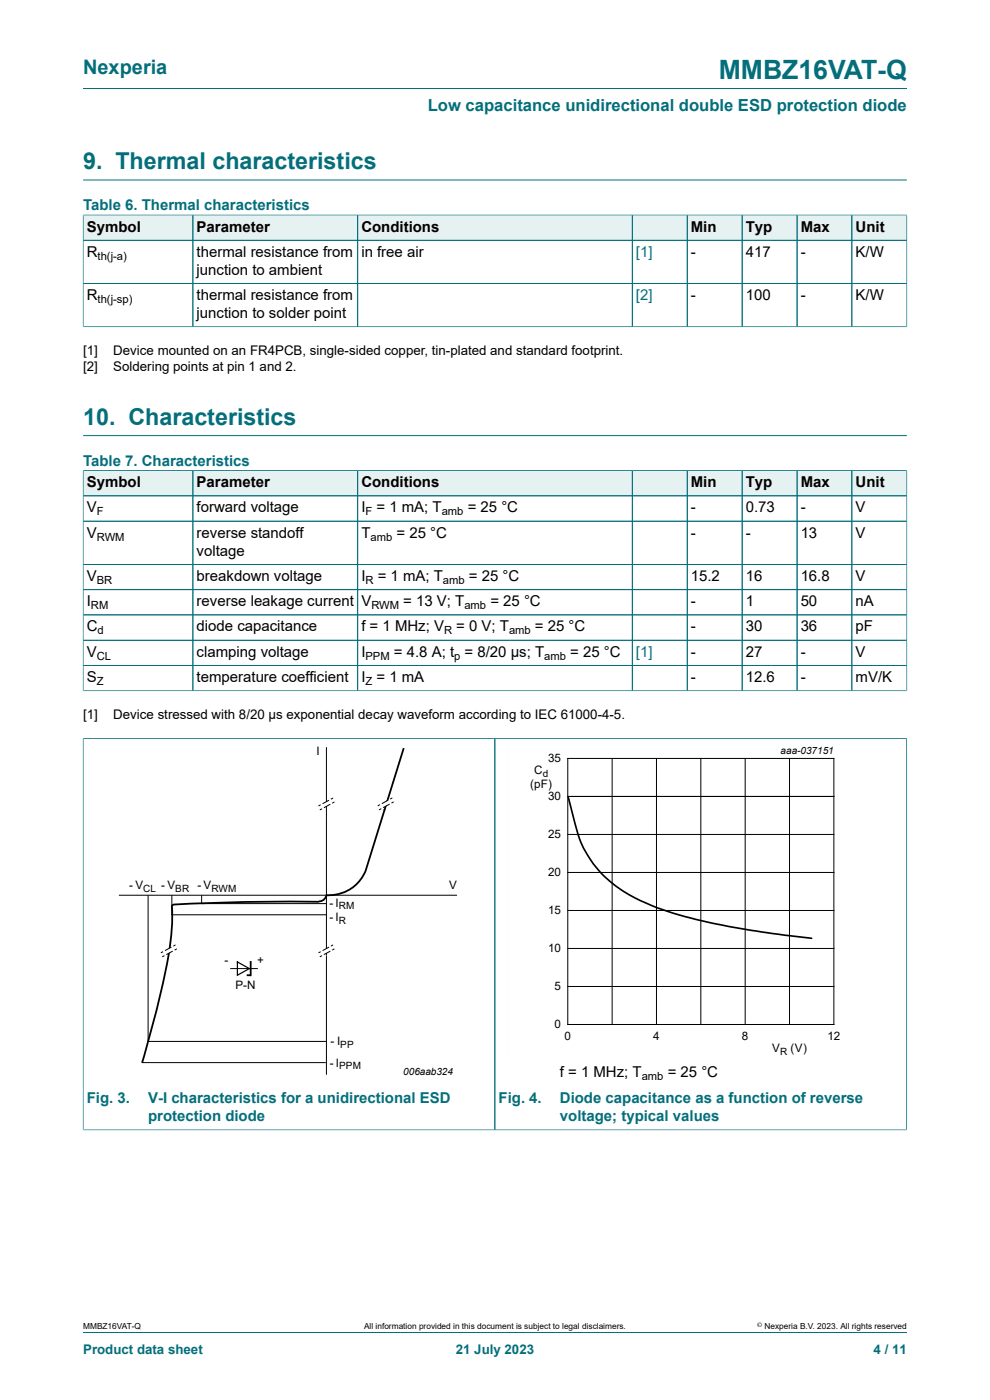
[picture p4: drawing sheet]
<svg xmlns="http://www.w3.org/2000/svg" width="210mm" height="297mm" viewBox="0 0 210 297" stroke-linecap="round" stroke-linejoin="round" font-family="sans-serif">
<path d="M17.6 18.8h174.8M17.6 38.2h174.8" fill="none" stroke="#036f7b" stroke-width=".21"/>
<path d="M17.7 45.7h23.2v5.2h-23.2z" fill="#e6f1f2"/>
<path d="M17.6 45.5v5.5h23.3v-5.4h-23.3" fill="none" stroke="#036f7b" stroke-width=".21"/>
<path d="M41 45.7h34.8v5.2h-34.8z" fill="#e6f1f2"/>
<path d="M40.9 45.6h35v5.4h-35z" fill="none" stroke="#036f7b" stroke-width=".21"/>
<path d="M75.9 45.7h58.1v5.2h-58.1z" fill="#e6f1f2"/>
<path d="M75.9 45.6h58.2v5.4h-58.2z" fill="none" stroke="#036f7b" stroke-width=".21"/>
<path d="M134.2 45.7h11.5v5.2h-11.5z" fill="#e6f1f2"/>
<path d="M134.1 45.6h11.7v5.4h-11.7z" fill="none" stroke="#036f7b" stroke-width=".21"/>
<path d="M145.8 45.7h11.5v5.2h-11.5z" fill="#e6f1f2"/>
<path d="M145.8 45.6h11.6v5.4h-11.6z" fill="none" stroke="#036f7b" stroke-width=".21"/>
<path d="M157.5 45.7h11.5v5.2h-11.5z" fill="#e6f1f2"/>
<path d="M157.4 45.6h11.7v5.4h-11.7z" fill="none" stroke="#036f7b" stroke-width=".21"/>
<path d="M169.1 45.7h11.5v5.2h-11.5z" fill="#e6f1f2"/>
<path d="M169.1 45.6h11.6v5.4h-11.6z" fill="none" stroke="#036f7b" stroke-width=".21"/>
<path d="M180.8 45.7h11.5v5.2h-11.5z" fill="#e6f1f2"/>
<g fill="none" stroke="#036f7b" stroke-width=".21">
<path d="M17.6 51h174.8M17.6 45.7v23.7M17.7 45.6h174.7M40.9 45.7v23.6M75.9 45.7v23.6M134.1 45.7v23.6M145.8 45.7v23.6M157.4 45.7v23.6M169.1 45.7v23.6M180.7 45.6v23.7M192.4 45.5v23.9M17.6 69.3h174.8"/>
<path d="M17.6 60.1h174.8M17.6 92.4h174.8"/>
</g>
<path d="M17.7 99.9h23.2v5.2h-23.2z" fill="#e6f1f2"/>
<path d="M17.6 99.8v5.4h23.3v-5.4h-23.3" fill="none" stroke="#036f7b" stroke-width=".21"/>
<path d="M41 99.9h34.8v5.2h-34.8z" fill="#e6f1f2"/>
<path d="M40.9 99.8h35v5.4h-35z" fill="none" stroke="#036f7b" stroke-width=".21"/>
<path d="M75.9 99.9h58.1v5.2h-58.1z" fill="#e6f1f2"/>
<path d="M75.9 99.8h58.2v5.4h-58.2z" fill="none" stroke="#036f7b" stroke-width=".21"/>
<path d="M134.2 99.9h11.5v5.2h-11.5z" fill="#e6f1f2"/>
<path d="M134.1 99.8h11.7v5.4h-11.7z" fill="none" stroke="#036f7b" stroke-width=".21"/>
<path d="M145.8 99.9h11.5v5.2h-11.5z" fill="#e6f1f2"/>
<path d="M145.8 99.8h11.6v5.4h-11.6z" fill="none" stroke="#036f7b" stroke-width=".21"/>
<path d="M157.5 99.9h11.5v5.2h-11.5z" fill="#e6f1f2"/>
<path d="M157.4 99.8h11.7v5.4h-11.7z" fill="none" stroke="#036f7b" stroke-width=".21"/>
<path d="M169.1 99.9h11.5v5.2h-11.5z" fill="#e6f1f2"/>
<path d="M169.1 99.8h11.6v5.4h-11.6z" fill="none" stroke="#036f7b" stroke-width=".21"/>
<path d="M180.8 99.9h11.5v5.2h-11.5z" fill="#e6f1f2"/>
<g fill="none" stroke="#036f7b" stroke-width=".21">
<path d="M17.6 99.9v46.7M17.7 99.8h174.7M40.9 99.9v46.6M75.9 99.9v46.6M134.1 99.9v46.6M145.8 99.9v46.6M157.4 99.9v46.6M169.1 99.9v46.6M180.7 99.8v46.7M192.4 99.8v46.8M17.6 110.6h174.8M17.6 119.7h174.8"/>
<path d="M17.6 105.2h174.8M17.6 125.1h174.8M17.6 130.5h174.8M17.6 135.8h174.8M17.6 146.5h174.8M17.6 156.6h87.4v83.1h-87.4M17.6 141.2h174.8M17.6 156.6v83.2"/>
</g>
<path d="M48.9 205.5h5.7" fill="none" stroke="#000" stroke-width=".21"/>
<path d="M50.4 204.1l2.5 1.4-2.5 1.4z" fill="none" stroke="#000" stroke-width=".25"/>
<path d="M53.2 204.1v2.8h-.9" fill="none" stroke="#000" stroke-width=".38"/>
<path d="M25.2 189.9h71.7z" fill="#fff"/>
<path d="M25.2 189.9h71.7" fill="none" stroke="#000" stroke-width=".21"/>
<path d="M69.2 202.7v25.3z" fill="#fff"/>
<path d="M69.2 202.7v25.3" fill="none" stroke="#000" stroke-width=".21"/>
<path d="M69.2 173.3v29.4z" fill="#fff"/>
<path d="M69.2 173.3v29.4" fill="none" stroke="#000" stroke-width=".21"/>
<path d="M69.2 158.5v14.8z" fill="#fff"/>
<path d="M69.2 158.5v14.8M31.4 189.9v31h37.8M36.5 189.9v4.2h32.7M42.8 189.9v1.8h26.4M30.2 225.4h38.9" fill="none" stroke="#000" stroke-width=".21"/>
<path d="M85.6 158.7l-4.1 13.3M81.6 171.7l-4.1 13.1a8.5 8.5 0 0 1-8.3 5.1 2 2 0 0 1-2.1 1.4 356.2 356.2 0 0 0-30.5 .7l-.1 .2a56 56 0 0 1-2 16.7l-2 8.1-2.4 8.5" fill="none" stroke="#000" stroke-width=".38"/>
<path d="M67.5 171l3.2-1.7 .2 .8-3.1 1.7z" fill="#fff"/>
<path d="M68 170.7l-.4 .3M68.3 171.6l-.5 .2M69.8 169.8l-1.4 .7M70.1 170.6l-1.4 .8M70.7 169.3l-.5 .2M70.9 170.1l-.4 .3" fill="none" stroke="#000" stroke-width=".21"/>
<path d="M80.1 171l3.1-1.7 .3 .8-3.1 1.7z" fill="#fff"/>
<path d="M80.6 170.7l-.5 .3M80.9 171.6l-.5 .2M82.4 169.7l-1.4 .8M82.6 170.6l-1.3 .7M83.2 169.3l-.4 .2M83.5 170.1l-.5 .3" fill="none" stroke="#000" stroke-width=".21"/>
<path d="M67.6 202.1l3.1-1.6 .2 .8-3.1 1.7z" fill="#fff"/>
<path d="M68 201.9l-.4 .2M68.3 202.7l-.5 .3M69.8 200.9l-1.4 .8M70.1 201.8l-1.4 .7M70.7 200.5l-.5 .2M70.9 201.3l-.4 .3" fill="none" stroke="#000" stroke-width=".21"/>
<path d="M34.1 202.1l3.1-1.6 .3 .8-3.1 1.7z" fill="#fff"/>
<g fill="none" stroke="#000" stroke-width=".21">
<path d="M120.4 169h56.5M120.4 177h56.5M120.4 160.9h56.5v56.4h-56.5zM129.8 160.9v56.4M139.3 160.9v56.4M148.7 160.9v56.4M158.1 160.9v56.4M167.5 160.9v56.4M120.4 185.1h56.5M120.4 193.2h56.5M34.6 201.9l-.5 .2M34.9 202.7l-.5 .3"/>
<path d="M36.4 200.9l-1.4 .8M36.6 201.8l-1.3 .7M37.2 200.5l-.4 .2M37.5 201.3l-.5 .3M120.4 201.2h56.5M120.4 209.3h56.5"/>
</g>
<path d="M17.6 156.7v82.9M17.7 156.6h174.7M105 156.6v83.1M192.3 156.6v83.2M192.4 239.7h-174.7M17.6 282.6h174.8" fill="none" stroke="#036f7b" stroke-width=".21"/>
<path d="M107.7 158.1h81.9v66.3h-81.9z" fill="none" stroke="#fefefe" stroke-width=".21"/>
<path d="M120.6 169.3l.6 2.3a30.7 30.7 0 0 0 3.4 9.7 27.1 27.1 0 0 0 14.3 11.1l5.1 1.7 7.1 1.7 10.8 2 10.3 1.3" fill="none" stroke="#000" stroke-width=".35"/>
<text font-size="5.6" fill="#036f7b" x="152.5" y="16.8">MMBZ16VAT-Q</text>
<g font-size="4.9" fill="#036f7b">
<text x="17.6" y="35.9">9. Thermal characteristics</text>
<text x="17.6" y="90.1">10. Characteristics</text>
</g>
<text font-size="4.2" fill="#036f7b" x="17.6" y="15.6">Nexperia</text>
<text font-size="3.5" fill="#036f7b" x="90.8" y="23.7">Low capacitance unidirectional double ESD protection diode</text>
<g font-size="3.2" fill="#036f7b">
<text x="17.6" y="44.5">Table 6. Thermal characteristics</text>
<text x="17.6" y="98.8">Table 7. Characteristics</text>
<text x="18.4" y="234">Fig. 3.</text>
<text x="31.4" y="234">V-I characteristics for a unidirectional ESD</text>
<text x="31.4" y="237.8">protection diode</text>
<text x="105.8" y="234">Fig. 4.</text>
<text x="118.8" y="234">Diode capacitance as a function of reverse</text>
<text x="118.8" y="237.8">voltage; typical values</text>
</g>
<g font-size="3.2">
<text x="18.4" y="49.1">Symbol</text>
<text x="41.7" y="49.1">Parameter</text>
<text x="76.7" y="49.1">Conditions</text>
<text x="146.5" y="49.1">Min</text>
<text x="158.2" y="49.1">Typ</text>
<text x="169.8" y="49.1">Max</text>
<text x="181.5" y="49.1">Unit</text>
<text x="18.4" y="54.5">R</text>
<text x="41.7" y="54.5">thermal resistance from</text>
<text x="41.7" y="58.3">junction to ambient</text>
<text x="76.7" y="54.5">in free air</text>
<text x="146.5" y="54.5">-</text>
<text x="158.2" y="54.5">417</text>
<text x="169.8" y="54.5">-</text>
<text x="181.5" y="54.5">K/W</text>
<text x="18.4" y="63.7">R</text>
<text x="41.7" y="63.7">thermal resistance from</text>
<text x="146.5" y="63.7">-</text>
<text x="158.2" y="63.7">100</text>
<text x="169.8" y="63.7">-</text>
<text x="181.5" y="63.7">K/W</text>
<text x="41.7" y="67.5">junction to solder point</text>
<text x="18.4" y="103.3">Symbol</text>
<text x="41.7" y="103.3">Parameter</text>
<text x="76.7" y="103.3">Conditions</text>
<text x="146.5" y="103.3">Min</text>
<text x="158.2" y="103.3">Typ</text>
<text x="169.8" y="103.3">Max</text>
<text x="181.5" y="103.3">Unit</text>
<text x="18.4" y="108.7">V</text>
<text x="41.7" y="108.7">forward voltage</text>
<text x="76.7" y="108.7">I</text>
<text x="79.9" y="108.7">= 1 mA; T</text>
<text x="99.2" y="108.7">= 25 °C</text>
<text x="146.5" y="108.7">-</text>
<text x="158.2" y="108.7">0.73</text>
<text x="169.8" y="108.7">-</text>
<text x="181.5" y="108.7">V</text>
<text x="18.4" y="114.1">V</text>
<text x="41.7" y="114.1">reverse standoff</text>
<text x="41.7" y="117.9">voltage</text>
<text x="76.7" y="114.1">T</text>
<text x="84.1" y="114.1">= 25 °C</text>
<text x="146.5" y="114.1">-</text>
<text x="158.2" y="114.1">-</text>
<text x="169.8" y="114.1">13</text>
<text x="181.5" y="114.1">V</text>
<text x="18.4" y="123.2">V</text>
<text x="41.7" y="123.2">breakdown voltage</text>
<text x="76.7" y="123.2">I</text>
<text x="80.1" y="123.2">= 1 mA; T</text>
<text x="99.5" y="123.2">= 25 °C</text>
<text x="146.5" y="123.2">15.2</text>
<text x="158.2" y="123.2">16</text>
<text x="169.8" y="123.2">16.8</text>
<text x="181.5" y="123.2">V</text>
<text x="18.4" y="128.6">I</text>
<text x="41.7" y="128.6">reverse leakage current</text>
<text x="76.7" y="128.6">V</text>
<text x="85.6" y="128.6">= 13 V; T</text>
<text x="104" y="128.6">= 25 °C</text>
<text x="146.5" y="128.6">-</text>
<text x="158.2" y="128.6">1</text>
<text x="169.8" y="128.6">50</text>
<text x="181.5" y="128.6">nA</text>
<text x="18.4" y="134">C</text>
<text x="41.7" y="134">diode capacitance</text>
<text x="76.7" y="134">f = 1 MHz; V</text>
<text x="96.8" y="134">= 0 V; T</text>
<text x="113.5" y="134">= 25 °C</text>
<text x="146.5" y="134">-</text>
<text x="158.2" y="134">30</text>
<text x="169.8" y="134">36</text>
<text x="181.5" y="134">pF</text>
<text x="18.4" y="139.3">V</text>
<text x="41.7" y="139.3">clamping voltage</text>
<text x="76.7" y="139.3">I</text>
<text x="83.6" y="139.3">= 4.8 A; t = 8/20 µs; T</text>
<text x="121" y="139.3">= 25 °C</text>
<text x="146.5" y="139.3">-</text>
<text x="158.2" y="139.3">27</text>
<text x="169.8" y="139.3">-</text>
<text x="181.5" y="139.3">V</text>
<text x="18.4" y="144.7">S</text>
<text x="41.7" y="144.7">temperature coefficient</text>
<text x="76.7" y="144.7">I</text>
<text x="79.9" y="144.7">= 1 mA</text>
<text x="146.5" y="144.7">-</text>
<text x="158.2" y="144.7">12.6</text>
<text x="169.8" y="144.7">-</text>
<text x="181.5" y="144.7">mV/K</text>
<text x="118.8" y="228.5">f = 1 MHz; T</text>
<text x="141.6" y="228.5">= 25 °C</text>
</g>
<g font-size="3.2" fill="#00f">
<text x="134.9" y="54.5">[1]</text>
<text x="134.9" y="63.7">[2]</text>
<text x="134.9" y="139.3">[1]</text>
</g>
<g font-size="2.8">
<text x="17.6" y="75.3">[1]</text>
<text x="24" y="75.3">Device mounted on an FR4PCB, single-sided copper, tin-plated and standard footprint.</text>
<text x="17.6" y="78.7">[2]</text>
<text x="24" y="78.7">Soldering points at pin 1 and 2.</text>
<text x="17.6" y="152.5">[1]</text>
<text x="24" y="152.5">Device stressed with 8/20 μs exponential decay waveform according to IEC 61000-4-5.</text>
</g>
<g font-size="2.8" fill="#036f7b">
<text x="17.6" y="287.2">Product data sheet</text>
<text x="96.7" y="287.2">21 July 2023</text>
<text x="185.3" y="287.2">4 / 11</text>
</g>
<g font-size="2.5">
<text x="67.1" y="160.2">I</text>
<text x="116.3" y="161.7">35</text>
<text x="112.5" y="167.2">(pF)</text>
<text x="113.3" y="164.3">C</text>
<text x="116.3" y="169.8">30</text>
<text x="116.3" y="177.9">25</text>
<text x="116.3" y="185.9">20</text>
<text x="27.4" y="188.7">- V</text>
<text x="34.2" y="188.7">- V</text>
<text x="41.9" y="188.7">- V</text>
<text x="95.3" y="188.7">V</text>
<text x="69.9" y="192.4">- I</text>
<text x="69.9" y="195.5">- I</text>
<text x="116.3" y="194">15</text>
<text x="116.3" y="202.1">10</text>
<text x="47.6" y="204.5">-</text>
<text x="49.9" y="209.7">P-N</text>
<text x="54.6" y="204.6">+</text>
<text x="117.7" y="210.1">5</text>
<text x="70.1" y="221.8">- I</text>
<text x="117.7" y="218.2">0</text>
<text x="119.8" y="220.7">0</text>
<text x="138.6" y="220.7">4</text>
<text x="157.4" y="220.7">8</text>
<text x="175.5" y="220.7">12</text>
<text x="69.9" y="226.3">- I</text>
<text x="163.8" y="223.3">V</text>
<text x="167.7" y="223.3">(V)</text>
</g>
<g font-size="2.4">
<text x="20.7" y="55.1">th(j-a)</text>
<text x="20.7" y="64.3">th(j-sp)</text>
<text x="20.5" y="109.3">F</text>
<text x="77.5" y="109.3">F</text>
<text x="93.7" y="109.3">amb</text>
<text x="20.5" y="114.7">RWM</text>
<text x="78.6" y="114.7">amb</text>
<text x="20.5" y="123.9">BR</text>
<text x="77.5" y="123.9">R</text>
<text x="94" y="123.9">amb</text>
<text x="19.3" y="129.2">RM</text>
<text x="78.8" y="129.2">RWM</text>
<text x="98.5" y="129.2">amb</text>
<text x="20.7" y="134.6">d</text>
<text x="94.2" y="134.6">R</text>
<text x="108" y="134.6">amb</text>
<text x="20.5" y="139.9">CL</text>
<text x="77.5" y="139.9">PPM</text>
<text x="96.3" y="139.9">p</text>
<text x="115.4" y="139.9">amb</text>
<text x="20.5" y="145.3">Z</text>
<text x="77.5" y="145.3">Z</text>
<text x="136.1" y="229.1">amb</text>
</g>
<g font-size="2.1">
<text x="165.6" y="160">aaa-037151</text>
<text x="115.1" y="164.8">d</text>
<text x="30.4" y="189.2">CL</text>
<text x="37.2" y="189.2">BR</text>
<text x="44.9" y="189.2">RWM</text>
<text x="71.9" y="192.9">RM</text>
<text x="71.9" y="196">R</text>
<text x="72" y="226.7">PPM</text>
<text x="72.2" y="222.3">PP</text>
<text x="85.6" y="228">006aab324</text>
<text x="165.5" y="223.8">R</text>
</g>
<g font-size="1.8">
<text x="17.6" y="282">MMBZ16VAT-Q</text>
<text x="77.2" y="282">All information provided in this document is subject to legal disclaimers.</text>
<text x="162.2" y="282">Nexperia B.V. 2023. All rights reserved</text>
</g>
<text font-size="1.4" x="160.6" y="281.6">©</text>
</svg>
